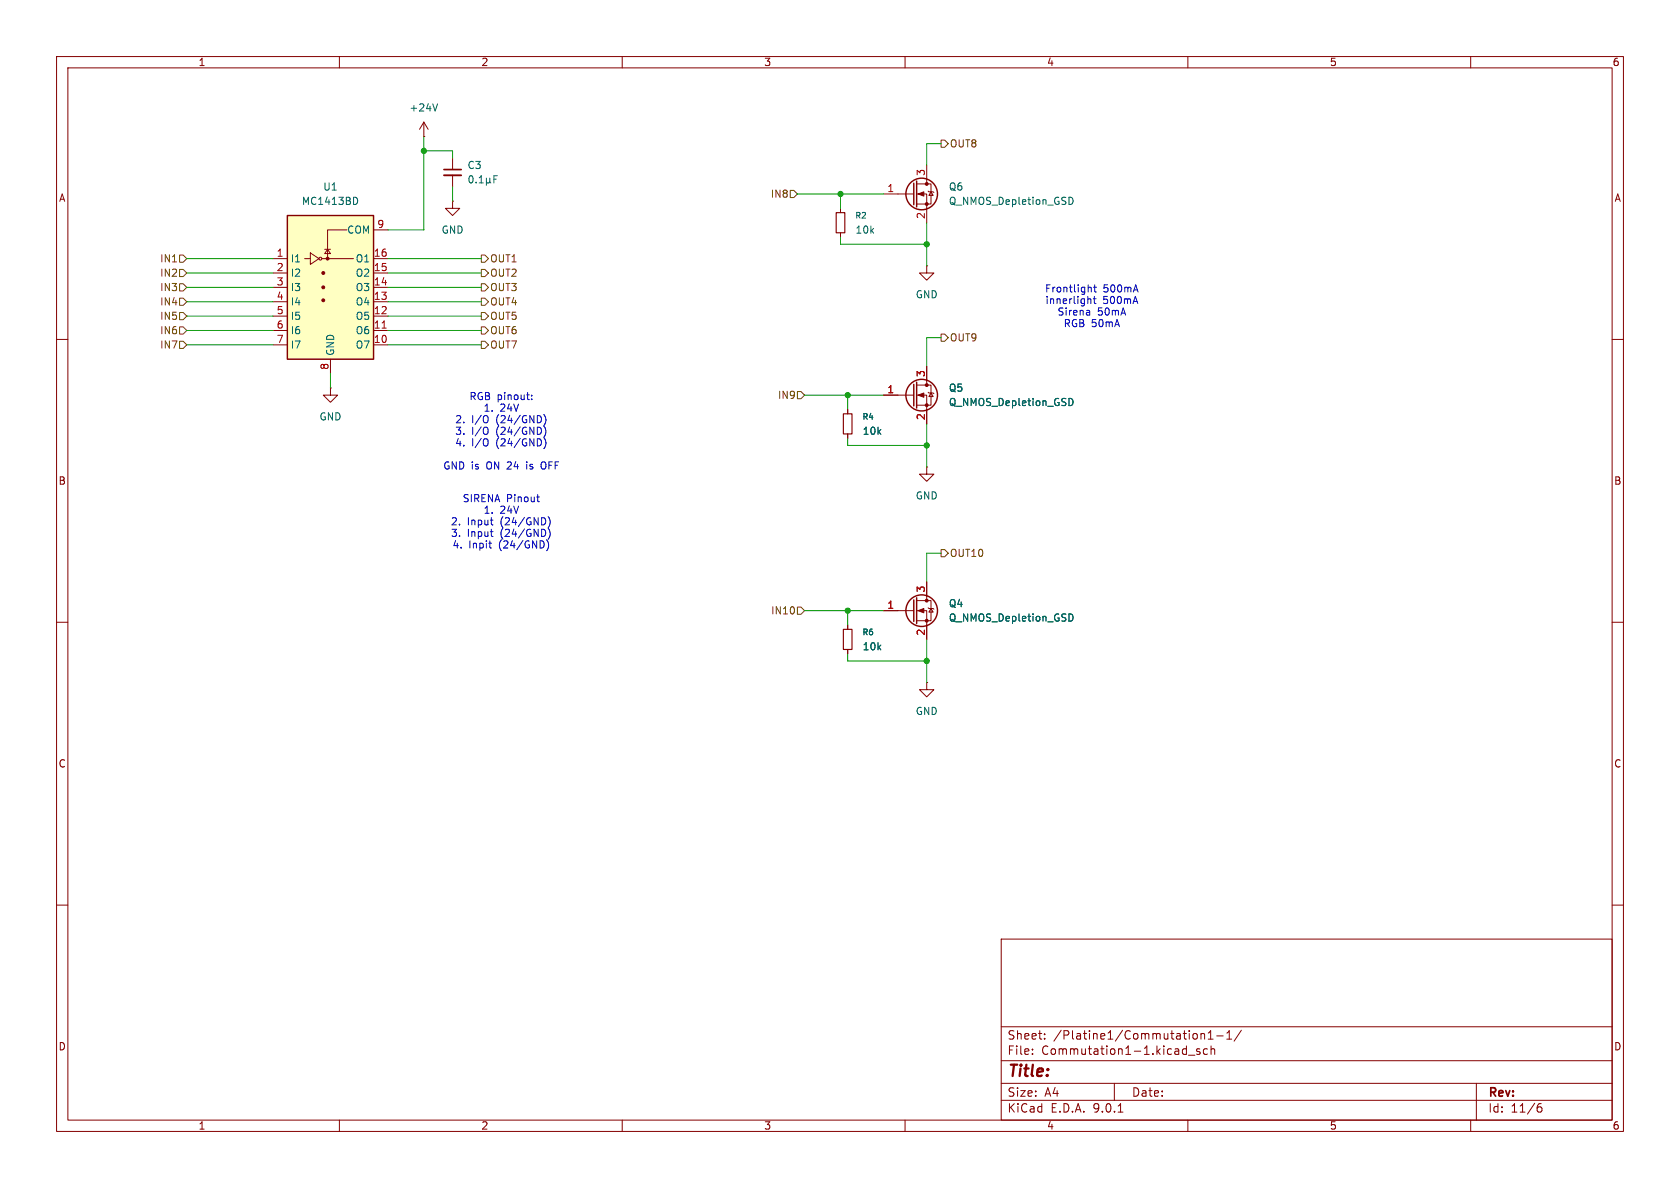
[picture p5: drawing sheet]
(kicad_sch
 (version 20250114)
 (generator "eeschema")
 (generator_version "9.0")
 (paper "A4")
 (lib_symbols
  (symbol "Device:C_Small"
   (pin_numbers (hide yes))
   (pin_names
    (offset 0.254) (hide yes)) (exclude_from_sim no) (in_bom yes) (on_board yes)
   (property "Reference" "C" (at 0.254 1.778 0) (effects (font (size 1.27 1.27)) (justify left)))
   (property "Value" "C_Small" (at 0.254 -2.032 0) (effects (font (size 1.27 1.27)) (justify left)))
   (property "Footprint" "" (at 0 0 0) (effects (font (size 1.27 1.27)) (hide yes)))
   (property "Datasheet" "~" (at 0 0 0) (effects (font (size 1.27 1.27)) (hide yes)))
   (property "Description" "Unpolarized capacitor, small symbol" (at 0 0 0) (effects (font (size 1.27 1.27)) (hide yes)))
   (symbol "C_Small_0_1"
    (polyline (pts (xy -1.524 0.508) (xy 1.524 0.508)) (stroke (width 0.3048) (type default)) (fill (type none)))
    (polyline (pts (xy -1.524 -0.508) (xy 1.524 -0.508)) (stroke (width 0.3302) (type default)) (fill (type none))))
   (symbol "C_Small_1_1"
    (pin passive line (at 0 2.54 270) (length 2.032) (name "~" (effects (font (size 1.27 1.27)))) (number "1" (effects (font (size 1.27 1.27)))))
    (pin passive line (at 0 -2.54 90) (length 2.032) (name "~" (effects (font (size 1.27 1.27)))) (number "2" (effects (font (size 1.27 1.27))))))
   (embedded_fonts no))
  (symbol "Device:R_Small"
   (pin_numbers (hide yes))
   (pin_names
    (offset 0.254) (hide yes)) (exclude_from_sim no) (in_bom yes) (on_board yes)
   (property "Reference" "R" (at 0 0 90) (effects (font (size 1.016 1.016))))
   (property "Value" "R_Small" (at 1.778 0 90) (effects (font (size 1.27 1.27))))
   (property "Footprint" "" (at 0 0 0) (effects (font (size 1.27 1.27)) (hide yes)))
   (property "Datasheet" "~" (at 0 0 0) (effects (font (size 1.27 1.27)) (hide yes)))
   (property "Description" "Resistor, small symbol" (at 0 0 0) (effects (font (size 1.27 1.27)) (hide yes)))
   (symbol "R_Small_0_1"
    (rectangle (start -0.762 1.778) (end 0.762 -1.778) (stroke (width 0.2032) (type default)) (fill (type none))))
   (symbol "R_Small_1_1"
    (pin passive line (at 0 2.54 270) (length 0.762) (name "~" (effects (font (size 1.27 1.27)))) (number "1" (effects (font (size 1.27 1.27)))))
    (pin passive line (at 0 -2.54 90) (length 0.762) (name "~" (effects (font (size 1.27 1.27)))) (number "2" (effects (font (size 1.27 1.27))))))
   (embedded_fonts no))
  (symbol "Transistor_Array:MC1413BD" (exclude_from_sim no) (in_bom yes) (on_board yes)
   (property "Reference" "U" (at 0 15.875 0) (effects (font (size 1.27 1.27))))
   (property "Value" "MC1413BD" (at 0 13.97 0) (effects (font (size 1.27 1.27))))
   (property "Footprint" "Package_SO:SOIC-16_3.9x9.9mm_P1.27mm" (at 1.27 -13.97 0) (effects (font (size 1.27 1.27)) (justify left) (hide yes)))
   (property "Datasheet" "http://www.onsemi.com/pub_link/Collateral/MC1413-D.PDF" (at 2.54 -5.08 0) (effects (font (size 1.27 1.27)) (hide yes)))
   (property "Description" "High Voltage, High Current Darlington Transistor Arrays,  TTL/CMOS-compatible, SOIC-16" (at 0 0 0) (effects (font (size 1.27 1.27)) (hide yes)))
   (symbol "MC1413BD_0_1"
    (rectangle (start -7.62 -12.7) (end 7.62 12.7) (stroke (width 0.254) (type default)) (fill (type background)))
    (polyline (pts (xy -4.572 5.08) (xy -3.556 5.08)) (stroke (width 0) (type default)) (fill (type none)))
    (polyline (pts (xy -3.556 6.096) (xy -3.556 4.064) (xy -2.032 5.08) (xy -3.556 6.096)) (stroke (width 0) (type default)) (fill (type none)))
    (circle (center -1.778 5.08) (radius 0.254) (stroke (width 0) (type default)) (fill (type none)))
    (polyline (pts (xy -1.524 5.08) (xy 4.064 5.08)) (stroke (width 0) (type default)) (fill (type none)))
    (circle (center -1.27 2.54) (radius 0.254) (stroke (width 0) (type default)) (fill (type outline)))
    (circle (center -1.27 0) (radius 0.254) (stroke (width 0) (type default)) (fill (type outline)))
    (circle (center -1.27 -2.286) (radius 0.254) (stroke (width 0) (type default)) (fill (type outline)))
    (circle (center -0.508 5.08) (radius 0.254) (stroke (width 0) (type default)) (fill (type outline)))
    (polyline (pts (xy -0.508 5.08) (xy -0.508 10.16) (xy 2.921 10.16)) (stroke (width 0) (type default)) (fill (type none)))
    (polyline (pts (xy 0 6.731) (xy -1.016 6.731)) (stroke (width 0) (type default)) (fill (type none)))
    (polyline (pts (xy 0 5.969) (xy -1.016 5.969) (xy -0.508 6.731) (xy 0 5.969)) (stroke (width 0) (type default)) (fill (type none))))
   (symbol "MC1413BD_1_1"
    (pin input line (at -10.16 5.08 0) (length 2.54) (name "I1" (effects (font (size 1.27 1.27)))) (number "1" (effects (font (size 1.27 1.27)))))
    (pin input line (at -10.16 2.54 0) (length 2.54) (name "I2" (effects (font (size 1.27 1.27)))) (number "2" (effects (font (size 1.27 1.27)))))
    (pin input line (at -10.16 0 0) (length 2.54) (name "I3" (effects (font (size 1.27 1.27)))) (number "3" (effects (font (size 1.27 1.27)))))
    (pin input line (at -10.16 -2.54 0) (length 2.54) (name "I4" (effects (font (size 1.27 1.27)))) (number "4" (effects (font (size 1.27 1.27)))))
    (pin input line (at -10.16 -5.08 0) (length 2.54) (name "I5" (effects (font (size 1.27 1.27)))) (number "5" (effects (font (size 1.27 1.27)))))
    (pin input line (at -10.16 -7.62 0) (length 2.54) (name "I6" (effects (font (size 1.27 1.27)))) (number "6" (effects (font (size 1.27 1.27)))))
    (pin input line (at -10.16 -10.16 0) (length 2.54) (name "I7" (effects (font (size 1.27 1.27)))) (number "7" (effects (font (size 1.27 1.27)))))
    (pin power_in line (at 0 -15.24 90) (length 2.54) (name "GND" (effects (font (size 1.27 1.27)))) (number "8" (effects (font (size 1.27 1.27)))))
    (pin passive line (at 10.16 10.16 180) (length 2.54) (name "COM" (effects (font (size 1.27 1.27)))) (number "9" (effects (font (size 1.27 1.27)))))
    (pin open_collector line (at 10.16 5.08 180) (length 2.54) (name "O1" (effects (font (size 1.27 1.27)))) (number "16" (effects (font (size 1.27 1.27)))))
    (pin open_collector line (at 10.16 2.54 180) (length 2.54) (name "O2" (effects (font (size 1.27 1.27)))) (number "15" (effects (font (size 1.27 1.27)))))
    (pin open_collector line (at 10.16 0 180) (length 2.54) (name "O3" (effects (font (size 1.27 1.27)))) (number "14" (effects (font (size 1.27 1.27)))))
    (pin open_collector line (at 10.16 -2.54 180) (length 2.54) (name "O4" (effects (font (size 1.27 1.27)))) (number "13" (effects (font (size 1.27 1.27)))))
    (pin open_collector line (at 10.16 -5.08 180) (length 2.54) (name "O5" (effects (font (size 1.27 1.27)))) (number "12" (effects (font (size 1.27 1.27)))))
    (pin open_collector line (at 10.16 -7.62 180) (length 2.54) (name "O6" (effects (font (size 1.27 1.27)))) (number "11" (effects (font (size 1.27 1.27)))))
    (pin open_collector line (at 10.16 -10.16 180) (length 2.54) (name "O7" (effects (font (size 1.27 1.27)))) (number "10" (effects (font (size 1.27 1.27))))))
   (embedded_fonts no))
  (symbol "Transistor_FET_Other:Q_NMOS_Depletion_GSD"
   (pin_names
    (offset 0) (hide yes)) (exclude_from_sim no) (in_bom yes) (on_board yes)
   (property "Reference" "Q" (at 5.08 1.905 0) (effects (font (size 1.27 1.27)) (justify left)))
   (property "Value" "Q_NMOS_Depletion_GSD" (at 5.08 0 0) (effects (font (size 1.27 1.27)) (justify left)))
   (property "Footprint" "" (at 0 0 0) (effects (font (size 1.27 1.27)) (hide yes)))
   (property "Datasheet" "~" (at 0 0 0) (effects (font (size 1.27 1.27)) (hide yes)))
   (property "Description" "Depletion-mode N-channel MOSFET gate/source/drain" (at 0 0 0) (effects (font (size 1.27 1.27)) (hide yes)))
   (symbol "Q_NMOS_Depletion_GSD_0_1"
    (polyline (pts (xy 0.254 1.905) (xy 0.254 -1.905)) (stroke (width 0.254) (type default)) (fill (type none)))
    (polyline (pts (xy 0.254 0) (xy -2.54 0)) (stroke (width 0) (type default)) (fill (type none)))
    (polyline (pts (xy 0.762 2.286) (xy 0.762 -2.286)) (stroke (width 0.254) (type default)) (fill (type none)))
    (polyline (pts (xy 0.762 -1.778) (xy 3.302 -1.778) (xy 3.302 1.778) (xy 0.762 1.778)) (stroke (width 0) (type default)) (fill (type none)))
    (polyline (pts (xy 1.016 0) (xy 2.032 0.381) (xy 2.032 -0.381) (xy 1.016 0)) (stroke (width 0) (type default)) (fill (type outline)))
    (circle (center 1.651 0) (radius 2.794) (stroke (width 0.254) (type default)) (fill (type none)))
    (polyline (pts (xy 2.54 2.54) (xy 2.54 1.778)) (stroke (width 0) (type default)) (fill (type none)))
    (circle (center 2.54 1.778) (radius 0.254) (stroke (width 0) (type default)) (fill (type outline)))
    (circle (center 2.54 -1.778) (radius 0.254) (stroke (width 0) (type default)) (fill (type outline)))
    (polyline (pts (xy 2.54 -2.54) (xy 2.54 0) (xy 0.762 0)) (stroke (width 0) (type default)) (fill (type none)))
    (polyline (pts (xy 2.794 0.508) (xy 2.921 0.381) (xy 3.683 0.381) (xy 3.81 0.254)) (stroke (width 0) (type default)) (fill (type none)))
    (polyline (pts (xy 3.302 0.381) (xy 2.921 -0.254) (xy 3.683 -0.254) (xy 3.302 0.381)) (stroke (width 0) (type default)) (fill (type none))))
   (symbol "Q_NMOS_Depletion_GSD_1_1"
    (pin input line (at -5.08 0 0) (length 2.54) (name "G" (effects (font (size 1.27 1.27)))) (number "1" (effects (font (size 1.27 1.27)))))
    (pin passive line (at 2.54 5.08 270) (length 2.54) (name "D" (effects (font (size 1.27 1.27)))) (number "3" (effects (font (size 1.27 1.27)))))
    (pin passive line (at 2.54 -5.08 90) (length 2.54) (name "S" (effects (font (size 1.27 1.27)))) (number "2" (effects (font (size 1.27 1.27))))))
   (embedded_fonts no))
  (symbol "power:+24V"
   (power)
   (pin_numbers (hide yes))
   (pin_names
    (offset 0) (hide yes)) (exclude_from_sim no) (in_bom yes) (on_board yes)
   (property "Reference" "#PWR" (at 0 -3.81 0) (effects (font (size 1.27 1.27)) (hide yes)))
   (property "Value" "+24V" (at 0 3.556 0) (effects (font (size 1.27 1.27))))
   (property "Footprint" "" (at 0 0 0) (effects (font (size 1.27 1.27)) (hide yes)))
   (property "Datasheet" "" (at 0 0 0) (effects (font (size 1.27 1.27)) (hide yes)))
   (property "Description" "Power symbol creates a global label with name \"+24V\"" (at 0 0 0) (effects (font (size 1.27 1.27)) (hide yes)))
   (symbol "+24V_0_1"
    (polyline (pts (xy -0.762 1.27) (xy 0 2.54)) (stroke (width 0) (type default)) (fill (type none)))
    (polyline (pts (xy 0 2.54) (xy 0.762 1.27)) (stroke (width 0) (type default)) (fill (type none)))
    (polyline (pts (xy 0 0) (xy 0 2.54)) (stroke (width 0) (type default)) (fill (type none))))
   (symbol "+24V_1_1"
    (pin power_in line (at 0 0 90) (length 0) (name "~" (effects (font (size 1.27 1.27)))) (number "1" (effects (font (size 1.27 1.27))))))
   (embedded_fonts no))
  (symbol "power:GND"
   (power)
   (pin_numbers (hide yes))
   (pin_names
    (offset 0) (hide yes)) (exclude_from_sim no) (in_bom yes) (on_board yes)
   (property "Reference" "#PWR" (at 0 -6.35 0) (effects (font (size 1.27 1.27)) (hide yes)))
   (property "Value" "GND" (at 0 -3.81 0) (effects (font (size 1.27 1.27))))
   (property "Footprint" "" (at 0 0 0) (effects (font (size 1.27 1.27)) (hide yes)))
   (property "Datasheet" "" (at 0 0 0) (effects (font (size 1.27 1.27)) (hide yes)))
   (property "Description" "Power symbol creates a global label with name \"GND\" , ground" (at 0 0 0) (effects (font (size 1.27 1.27)) (hide yes)))
   (symbol "GND_0_1"
    (polyline (pts (xy 0 0) (xy 0 -1.27) (xy 1.27 -1.27) (xy 0 -2.54) (xy -1.27 -1.27) (xy 0 -1.27)) (stroke (width 0) (type default)) (fill (type none))))
   (symbol "GND_1_1"
    (pin power_in line (at 0 0 270) (length 0) (name "~" (effects (font (size 1.27 1.27)))) (number "1" (effects (font (size 1.27 1.27))))))
   (embedded_fonts no)))
 (text "RGB pinout:\n1. 24V\n2. I/O (24/GND)\n3. I/O (24/GND)\n4. I/O (24/GND)\n\nGND is ON 24 is OFF"
  (exclude_from_sim no)
  (at 88.646 76.454 0)
  (effects (font (size 1.27 1.27))))
 (text "SIRENA Pinout\n1. 24V\n2. Input (24/GND)\n3. Input (24/GND)\n4. Inpit (24/GND)"
  (exclude_from_sim no)
  (at 88.646 92.456 0)
  (effects (font (size 1.27 1.27))))
 (text "Frontlight 500mA\ninnerlight 500mA\nSirena 50mA\nRGB 50mA"
  (exclude_from_sim no)
  (at 193.04 54.356 0)
  (effects (font (size 1.27 1.27))))
 (junction
  (at 163.83 116.84)
  (diameter 0)
  (color 0 0 0 0))
 (junction
  (at 163.83 78.74)
  (diameter 0)
  (color 0 0 0 0))
 (junction
  (at 163.83 43.18)
  (diameter 0)
  (color 0 0 0 0))
 (junction
  (at 149.86 69.85)
  (diameter 0)
  (color 0 0 0 0))
 (junction
  (at 74.93 26.67)
  (diameter 0)
  (color 0 0 0 0))
 (junction
  (at 149.86 107.95)
  (diameter 0)
  (color 0 0 0 0))
 (junction
  (at 148.59 34.29)
  (diameter 0)
  (color 0 0 0 0))
 (wire
  (pts (xy 68.58 48.26) (xy 85.09 48.26))
  (stroke (width 0) (type default)))
 (wire
  (pts (xy 149.86 115.57) (xy 149.86 116.84))
  (stroke (width 0) (type default)))
 (wire
  (pts (xy 148.59 34.29) (xy 156.21 34.29))
  (stroke (width 0) (type default)))
 (wire
  (pts (xy 68.58 58.42) (xy 85.09 58.42))
  (stroke (width 0) (type default)))
 (wire
  (pts (xy 149.86 69.85) (xy 156.21 69.85))
  (stroke (width 0) (type default)))
 (wire
  (pts (xy 149.86 116.84) (xy 163.83 116.84))
  (stroke (width 0) (type default)))
 (wire
  (pts (xy 166.37 25.4) (xy 163.83 25.4))
  (stroke (width 0) (type default)))
 (wire
  (pts (xy 68.58 45.72) (xy 85.09 45.72))
  (stroke (width 0) (type default)))
 (wire
  (pts (xy 74.93 24.13) (xy 74.93 26.67))
  (stroke (width 0) (type default)))
 (wire
  (pts (xy 33.02 60.96) (xy 48.26 60.96))
  (stroke (width 0) (type default)))
 (wire
  (pts (xy 68.58 55.88) (xy 85.09 55.88))
  (stroke (width 0) (type default)))
 (wire
  (pts (xy 163.83 113.03) (xy 163.83 116.84))
  (stroke (width 0) (type default)))
 (wire
  (pts (xy 80.01 33.02) (xy 80.01 35.56))
  (stroke (width 0) (type default)))
 (wire
  (pts (xy 74.93 40.64) (xy 68.58 40.64))
  (stroke (width 0) (type default)))
 (wire
  (pts (xy 68.58 50.8) (xy 85.09 50.8))
  (stroke (width 0) (type default)))
 (wire
  (pts (xy 163.83 39.37) (xy 163.83 43.18))
  (stroke (width 0) (type default)))
 (wire
  (pts (xy 74.93 26.67) (xy 74.93 40.64))
  (stroke (width 0) (type default)))
 (wire
  (pts (xy 149.86 69.85) (xy 149.86 72.39))
  (stroke (width 0) (type default)))
 (wire
  (pts (xy 148.59 41.91) (xy 148.59 43.18))
  (stroke (width 0) (type default)))
 (wire
  (pts (xy 166.37 59.69) (xy 163.83 59.69))
  (stroke (width 0) (type default)))
 (wire
  (pts (xy 148.59 34.29) (xy 148.59 36.83))
  (stroke (width 0) (type default)))
 (wire
  (pts (xy 33.02 53.34) (xy 48.26 53.34))
  (stroke (width 0) (type default)))
 (wire
  (pts (xy 163.83 74.93) (xy 163.83 78.74))
  (stroke (width 0) (type default)))
 (wire
  (pts (xy 149.86 77.47) (xy 149.86 78.74))
  (stroke (width 0) (type default)))
 (wire
  (pts (xy 163.83 25.4) (xy 163.83 29.21))
  (stroke (width 0) (type default)))
 (wire
  (pts (xy 142.24 107.95) (xy 149.86 107.95))
  (stroke (width 0) (type default)))
 (wire
  (pts (xy 163.83 43.18) (xy 163.83 46.99))
  (stroke (width 0) (type default)))
 (wire
  (pts (xy 74.93 26.67) (xy 80.01 26.67))
  (stroke (width 0) (type default)))
 (wire
  (pts (xy 149.86 107.95) (xy 156.21 107.95))
  (stroke (width 0) (type default)))
 (wire
  (pts (xy 163.83 97.79) (xy 163.83 102.87))
  (stroke (width 0) (type default)))
 (wire
  (pts (xy 68.58 53.34) (xy 85.09 53.34))
  (stroke (width 0) (type default)))
 (wire
  (pts (xy 148.59 43.18) (xy 163.83 43.18))
  (stroke (width 0) (type default)))
 (wire
  (pts (xy 80.01 27.94) (xy 80.01 26.67))
  (stroke (width 0) (type default)))
 (wire
  (pts (xy 33.02 55.88) (xy 48.26 55.88))
  (stroke (width 0) (type default)))
 (wire
  (pts (xy 142.24 69.85) (xy 149.86 69.85))
  (stroke (width 0) (type default)))
 (wire
  (pts (xy 33.02 45.72) (xy 48.26 45.72))
  (stroke (width 0) (type default)))
 (wire
  (pts (xy 163.83 59.69) (xy 163.83 64.77))
  (stroke (width 0) (type default)))
 (wire
  (pts (xy 58.42 66.04) (xy 58.42 68.58))
  (stroke (width 0) (type default)))
 (wire
  (pts (xy 149.86 78.74) (xy 163.83 78.74))
  (stroke (width 0) (type default)))
 (wire
  (pts (xy 163.83 116.84) (xy 163.83 120.65))
  (stroke (width 0) (type default)))
 (wire
  (pts (xy 149.86 107.95) (xy 149.86 110.49))
  (stroke (width 0) (type default)))
 (wire
  (pts (xy 68.58 60.96) (xy 85.09 60.96))
  (stroke (width 0) (type default)))
 (wire
  (pts (xy 163.83 78.74) (xy 163.83 82.55))
  (stroke (width 0) (type default)))
 (wire
  (pts (xy 33.02 48.26) (xy 48.26 48.26))
  (stroke (width 0) (type default)))
 (wire
  (pts (xy 140.97 34.29) (xy 148.59 34.29))
  (stroke (width 0) (type default)))
 (wire
  (pts (xy 33.02 50.8) (xy 48.26 50.8))
  (stroke (width 0) (type default)))
 (wire
  (pts (xy 166.37 97.79) (xy 163.83 97.79))
  (stroke (width 0) (type default)))
 (wire
  (pts (xy 33.02 58.42) (xy 48.26 58.42))
  (stroke (width 0) (type default)))
 (hierarchical_label "IN6"
  (shape input)
  (at 33.02 58.42 180)
  (effects (font (size 1.27 1.27)) (justify right)))
 (hierarchical_label "IN4"
  (shape input)
  (at 33.02 53.34 180)
  (effects (font (size 1.27 1.27)) (justify right)))
 (hierarchical_label "IN10"
  (shape input)
  (at 142.24 107.95 180)
  (effects (font (size 1.27 1.27)) (justify right)))
 (hierarchical_label "OUT1"
  (shape output)
  (at 85.09 45.72 0)
  (effects (font (size 1.27 1.27)) (justify left)))
 (hierarchical_label "OUT4"
  (shape output)
  (at 85.09 53.34 0)
  (effects (font (size 1.27 1.27)) (justify left)))
 (hierarchical_label "IN2"
  (shape input)
  (at 33.02 48.26 180)
  (effects (font (size 1.27 1.27)) (justify right)))
 (hierarchical_label "IN8"
  (shape input)
  (at 140.97 34.29 180)
  (effects (font (size 1.27 1.27)) (justify right)))
 (hierarchical_label "IN9"
  (shape input)
  (at 142.24 69.85 180)
  (effects (font (size 1.27 1.27)) (justify right)))
 (hierarchical_label "IN7"
  (shape input)
  (at 33.02 60.96 180)
  (effects (font (size 1.27 1.27)) (justify right)))
 (hierarchical_label "IN1"
  (shape input)
  (at 33.02 45.72 180)
  (effects (font (size 1.27 1.27)) (justify right)))
 (hierarchical_label "OUT9"
  (shape output)
  (at 166.37 59.69 0)
  (effects (font (size 1.27 1.27)) (justify left)))
 (hierarchical_label "OUT10"
  (shape output)
  (at 166.37 97.79 0)
  (effects (font (size 1.27 1.27)) (justify left)))
 (hierarchical_label "OUT6"
  (shape output)
  (at 85.09 58.42 0)
  (effects (font (size 1.27 1.27)) (justify left)))
 (hierarchical_label "OUT8"
  (shape output)
  (at 166.37 25.4 0)
  (effects (font (size 1.27 1.27)) (justify left)))
 (hierarchical_label "IN5"
  (shape input)
  (at 33.02 55.88 180)
  (effects (font (size 1.27 1.27)) (justify right)))
 (hierarchical_label "OUT2"
  (shape output)
  (at 85.09 48.26 0)
  (effects (font (size 1.27 1.27)) (justify left)))
 (hierarchical_label "IN3"
  (shape input)
  (at 33.02 50.8 180)
  (effects (font (size 1.27 1.27)) (justify right)))
 (hierarchical_label "OUT7"
  (shape output)
  (at 85.09 60.96 0)
  (effects (font (size 1.27 1.27)) (justify left)))
 (hierarchical_label "OUT5"
  (shape output)
  (at 85.09 55.88 0)
  (effects (font (size 1.27 1.27)) (justify left)))
 (hierarchical_label "OUT3"
  (shape output)
  (at 85.09 50.8 0)
  (effects (font (size 1.27 1.27)) (justify left)))
 (symbol
  (lib_id "Device:C_Small")
  (at 80.01 30.48 0)
  (unit 1)
  (exclude_from_sim no)
  (in_bom yes)
  (on_board yes)
  (dnp no)
  (fields_autoplaced yes)
  (property "Reference" "C3" (at 82.55 29.2162 0) (effects (font (size 1.27 1.27)) (justify left)))
  (property "Value" "0.1µF" (at 82.55 31.7562 0) (effects (font (size 1.27 1.27)) (justify left)))
  (property "Footprint" "Capacitor_SMD:C_0603_1608Metric" (at 80.01 30.48 0) (effects (font (size 1.27 1.27)) (hide yes)))
  (property "Datasheet" "~" (at 80.01 30.48 0) (effects (font (size 1.27 1.27)) (hide yes)))
  (property "Description" "Unpolarized capacitor, small symbol" (at 80.01 30.48 0) (effects (font (size 1.27 1.27)) (hide yes)))
  (pin "1")
  (pin "2"))
 (symbol
  (lib_id "power:GND")
  (at 163.83 120.65 0)
  (unit 1)
  (exclude_from_sim no)
  (in_bom yes)
  (on_board yes)
  (dnp no)
  (fields_autoplaced yes)
  (property "Reference" "#PWR014" (at 163.83 127 0) (effects (font (size 1.27 1.27)) (hide yes)))
  (property "Value" "GND" (at 163.83 125.73 0) (effects (font (size 1.27 1.27))))
  (property "Footprint" "" (at 163.83 120.65 0) (effects (font (size 1.27 1.27)) (hide yes)))
  (property "Datasheet" "" (at 163.83 120.65 0) (effects (font (size 1.27 1.27)) (hide yes)))
  (property "Description" "Power symbol creates a global label with name \"GND\" , ground" (at 163.83 120.65 0) (effects (font (size 1.27 1.27)) (hide yes)))
  (pin "1"))
 (symbol
  (lib_id "power:+24V")
  (at 74.93 24.13 0)
  (unit 1)
  (exclude_from_sim no)
  (in_bom yes)
  (on_board yes)
  (dnp no)
  (fields_autoplaced yes)
  (property "Reference" "#PWR08" (at 74.93 27.94 0) (effects (font (size 1.27 1.27)) (hide yes)))
  (property "Value" "+24V" (at 74.93 19.05 0) (effects (font (size 1.27 1.27))))
  (property "Footprint" "" (at 74.93 24.13 0) (effects (font (size 1.27 1.27)) (hide yes)))
  (property "Datasheet" "" (at 74.93 24.13 0) (effects (font (size 1.27 1.27)) (hide yes)))
  (property "Description" "Power symbol creates a global label with name \"+24V\"" (at 74.93 24.13 0) (effects (font (size 1.27 1.27)) (hide yes)))
  (pin "1"))
 (symbol
  (lib_id "Transistor_Array:MC1413BD")
  (at 58.42 50.8 0)
  (unit 1)
  (exclude_from_sim no)
  (in_bom yes)
  (on_board yes)
  (dnp no)
  (fields_autoplaced yes)
  (property "Reference" "U1" (at 58.42 33.02 0) (effects (font (size 1.27 1.27))))
  (property "Value" "MC1413BD" (at 58.42 35.56 0) (effects (font (size 1.27 1.27))))
  (property "Footprint" "Package_SO:SOIC-16_3.9x9.9mm_P1.27mm" (at 59.69 64.77 0) (effects (font (size 1.27 1.27)) (justify left) (hide yes)))
  (property "Datasheet" "https://www.mouser.de/ProductDetail/onsemi/MC1413BDR2G?qs=g2rIOKKlpob4kmS2VnMkWQ%3D%3D" (at 60.96 55.88 0) (effects (font (size 1.27 1.27)) (hide yes)))
  (property "Description" "High Voltage, High Current Darlington Transistor Arrays,  TTL/CMOS-compatible, SOIC-16" (at 58.42 50.8 0) (effects (font (size 1.27 1.27)) (hide yes)))
  (pin "16")
  (pin "14")
  (pin "6")
  (pin "9")
  (pin "15")
  (pin "12")
  (pin "7")
  (pin "8")
  (pin "1")
  (pin "11")
  (pin "13")
  (pin "10")
  (pin "3")
  (pin "2")
  (pin "5")
  (pin "4"))
 (symbol
  (lib_id "Device:R_Small")
  (at 149.86 113.03 0)
  (unit 1)
  (exclude_from_sim no)
  (in_bom yes)
  (on_board yes)
  (dnp no)
  (fields_autoplaced yes)
  (property "Reference" "R6" (at 152.4 111.7599 0) (effects (font (size 1.016 1.016)) (justify left)))
  (property "Value" "10k" (at 152.4 114.2999 0) (effects (font (size 1.27 1.27)) (justify left)))
  (property "Footprint" "Resistor_SMD:R_0805_2012Metric" (at 149.86 113.03 0) (effects (font (size 1.27 1.27)) (hide yes)))
  (property "Datasheet" "~" (at 149.86 113.03 0) (effects (font (size 1.27 1.27)) (hide yes)))
  (property "Description" "Resistor, small symbol" (at 149.86 113.03 0) (effects (font (size 1.27 1.27)) (hide yes)))
  (pin "1")
  (pin "2"))
 (symbol
  (lib_id "Device:R_Small")
  (at 148.59 39.37 0)
  (unit 1)
  (exclude_from_sim no)
  (in_bom yes)
  (on_board yes)
  (dnp no)
  (fields_autoplaced yes)
  (property "Reference" "R2" (at 151.13 38.0999 0) (effects (font (size 1.016 1.016)) (justify left)))
  (property "Value" "10k" (at 151.13 40.6399 0) (effects (font (size 1.27 1.27)) (justify left)))
  (property "Footprint" "Resistor_SMD:R_0805_2012Metric" (at 148.59 39.37 0) (effects (font (size 1.27 1.27)) (hide yes)))
  (property "Datasheet" "~" (at 148.59 39.37 0) (effects (font (size 1.27 1.27)) (hide yes)))
  (property "Description" "Resistor, small symbol" (at 148.59 39.37 0) (effects (font (size 1.27 1.27)) (hide yes)))
  (pin "1")
  (pin "2"))
 (symbol
  (lib_id "power:GND")
  (at 163.83 82.55 0)
  (unit 1)
  (exclude_from_sim no)
  (in_bom yes)
  (on_board yes)
  (dnp no)
  (fields_autoplaced yes)
  (property "Reference" "#PWR013" (at 163.83 88.9 0) (effects (font (size 1.27 1.27)) (hide yes)))
  (property "Value" "GND" (at 163.83 87.63 0) (effects (font (size 1.27 1.27))))
  (property "Footprint" "" (at 163.83 82.55 0) (effects (font (size 1.27 1.27)) (hide yes)))
  (property "Datasheet" "" (at 163.83 82.55 0) (effects (font (size 1.27 1.27)) (hide yes)))
  (property "Description" "Power symbol creates a global label with name \"GND\" , ground" (at 163.83 82.55 0) (effects (font (size 1.27 1.27)) (hide yes)))
  (pin "1"))
 (symbol
  (lib_id "Transistor_FET_Other:Q_NMOS_Depletion_GSD")
  (at 161.29 69.85 0)
  (unit 1)
  (exclude_from_sim no)
  (in_bom yes)
  (on_board yes)
  (dnp no)
  (fields_autoplaced yes)
  (property "Reference" "Q5" (at 167.64 68.5799 0) (effects (font (size 1.27 1.27)) (justify left)))
  (property "Value" "Q_NMOS_Depletion_GSD" (at 167.64 71.1199 0) (effects (font (size 1.27 1.27)) (justify left)))
  (property "Footprint" "Package_TO_SOT_SMD:SOT-23" (at 161.29 69.85 0) (effects (font (size 1.27 1.27)) (hide yes)))
  (property "Datasheet" "https://www.mouser.de/ProductDetail/Infineon-Technologies/IRLML6344TRPBF?qs=9%252BKlkBgLFf2w4qS48UOXVw%3D%3D" (at 161.29 69.85 0) (effects (font (size 1.27 1.27)) (hide yes)))
  (property "Description" "Depletion-mode N-channel MOSFET gate/source/drain" (at 161.29 69.85 0) (effects (font (size 1.27 1.27)) (hide yes)))
  (pin "1")
  (pin "2")
  (pin "3"))
 (symbol
  (lib_id "power:GND")
  (at 80.01 35.56 0)
  (unit 1)
  (exclude_from_sim no)
  (in_bom yes)
  (on_board yes)
  (dnp no)
  (fields_autoplaced yes)
  (property "Reference" "#PWR011" (at 80.01 41.91 0) (effects (font (size 1.27 1.27)) (hide yes)))
  (property "Value" "GND" (at 80.01 40.64 0) (effects (font (size 1.27 1.27))))
  (property "Footprint" "" (at 80.01 35.56 0) (effects (font (size 1.27 1.27)) (hide yes)))
  (property "Datasheet" "" (at 80.01 35.56 0) (effects (font (size 1.27 1.27)) (hide yes)))
  (property "Description" "Power symbol creates a global label with name \"GND\" , ground" (at 80.01 35.56 0) (effects (font (size 1.27 1.27)) (hide yes)))
  (pin "1"))
 (symbol
  (lib_id "power:GND")
  (at 163.83 46.99 0)
  (unit 1)
  (exclude_from_sim no)
  (in_bom yes)
  (on_board yes)
  (dnp no)
  (fields_autoplaced yes)
  (property "Reference" "#PWR012" (at 163.83 53.34 0) (effects (font (size 1.27 1.27)) (hide yes)))
  (property "Value" "GND" (at 163.83 52.07 0) (effects (font (size 1.27 1.27))))
  (property "Footprint" "" (at 163.83 46.99 0) (effects (font (size 1.27 1.27)) (hide yes)))
  (property "Datasheet" "" (at 163.83 46.99 0) (effects (font (size 1.27 1.27)) (hide yes)))
  (property "Description" "Power symbol creates a global label with name \"GND\" , ground" (at 163.83 46.99 0) (effects (font (size 1.27 1.27)) (hide yes)))
  (pin "1"))
 (symbol
  (lib_id "Device:R_Small")
  (at 149.86 74.93 0)
  (unit 1)
  (exclude_from_sim no)
  (in_bom yes)
  (on_board yes)
  (dnp no)
  (fields_autoplaced yes)
  (property "Reference" "R4" (at 152.4 73.6599 0) (effects (font (size 1.016 1.016)) (justify left)))
  (property "Value" "10k" (at 152.4 76.1999 0) (effects (font (size 1.27 1.27)) (justify left)))
  (property "Footprint" "Resistor_SMD:R_0805_2012Metric" (at 149.86 74.93 0) (effects (font (size 1.27 1.27)) (hide yes)))
  (property "Datasheet" "~" (at 149.86 74.93 0) (effects (font (size 1.27 1.27)) (hide yes)))
  (property "Description" "Resistor, small symbol" (at 149.86 74.93 0) (effects (font (size 1.27 1.27)) (hide yes)))
  (pin "1")
  (pin "2"))
 (symbol
  (lib_id "Transistor_FET_Other:Q_NMOS_Depletion_GSD")
  (at 161.29 107.95 0)
  (unit 1)
  (exclude_from_sim no)
  (in_bom yes)
  (on_board yes)
  (dnp no)
  (fields_autoplaced yes)
  (property "Reference" "Q4" (at 167.64 106.6799 0) (effects (font (size 1.27 1.27)) (justify left)))
  (property "Value" "Q_NMOS_Depletion_GSD" (at 167.64 109.2199 0) (effects (font (size 1.27 1.27)) (justify left)))
  (property "Footprint" "Package_TO_SOT_SMD:SOT-23" (at 161.29 107.95 0) (effects (font (size 1.27 1.27)) (hide yes)))
  (property "Datasheet" "https://www.mouser.de/ProductDetail/Infineon-Technologies/IRLML6344TRPBF?qs=9%252BKlkBgLFf2w4qS48UOXVw%3D%3D" (at 161.29 107.95 0) (effects (font (size 1.27 1.27)) (hide yes)))
  (property "Description" "Depletion-mode N-channel MOSFET gate/source/drain" (at 161.29 107.95 0) (effects (font (size 1.27 1.27)) (hide yes)))
  (pin "1")
  (pin "2")
  (pin "3"))
 (symbol
  (lib_id "Transistor_FET_Other:Q_NMOS_Depletion_GSD")
  (at 161.29 34.29 0)
  (unit 1)
  (exclude_from_sim no)
  (in_bom yes)
  (on_board yes)
  (dnp no)
  (fields_autoplaced yes)
  (property "Reference" "Q6" (at 167.64 33.0199 0) (effects (font (size 1.27 1.27)) (justify left)))
  (property "Value" "Q_NMOS_Depletion_GSD" (at 167.64 35.5599 0) (effects (font (size 1.27 1.27)) (justify left)))
  (property "Footprint" "Package_TO_SOT_SMD:SOT-23" (at 161.29 34.29 0) (effects (font (size 1.27 1.27)) (hide yes)))
  (property "Datasheet" "https://www.mouser.de/ProductDetail/Infineon-Technologies/IRLML6344TRPBF?qs=9%252BKlkBgLFf2w4qS48UOXVw%3D%3D" (at 161.29 34.29 0) (effects (font (size 1.27 1.27)) (hide yes)))
  (property "Description" "Depletion-mode N-channel MOSFET gate/source/drain" (at 161.29 34.29 0) (effects (font (size 1.27 1.27)) (hide yes)))
  (pin "1")
  (pin "2")
  (pin "3"))
 (symbol
  (lib_id "power:GND")
  (at 58.42 68.58 0)
  (unit 1)
  (exclude_from_sim no)
  (in_bom yes)
  (on_board yes)
  (dnp no)
  (fields_autoplaced yes)
  (property "Reference" "#PWR010" (at 58.42 74.93 0) (effects (font (size 1.27 1.27)) (hide yes)))
  (property "Value" "GND" (at 58.42 73.66 0) (effects (font (size 1.27 1.27))))
  (property "Footprint" "" (at 58.42 68.58 0) (effects (font (size 1.27 1.27)) (hide yes)))
  (property "Datasheet" "" (at 58.42 68.58 0) (effects (font (size 1.27 1.27)) (hide yes)))
  (property "Description" "Power symbol creates a global label with name \"GND\" , ground" (at 58.42 68.58 0) (effects (font (size 1.27 1.27)) (hide yes)))
  (pin "1")))
